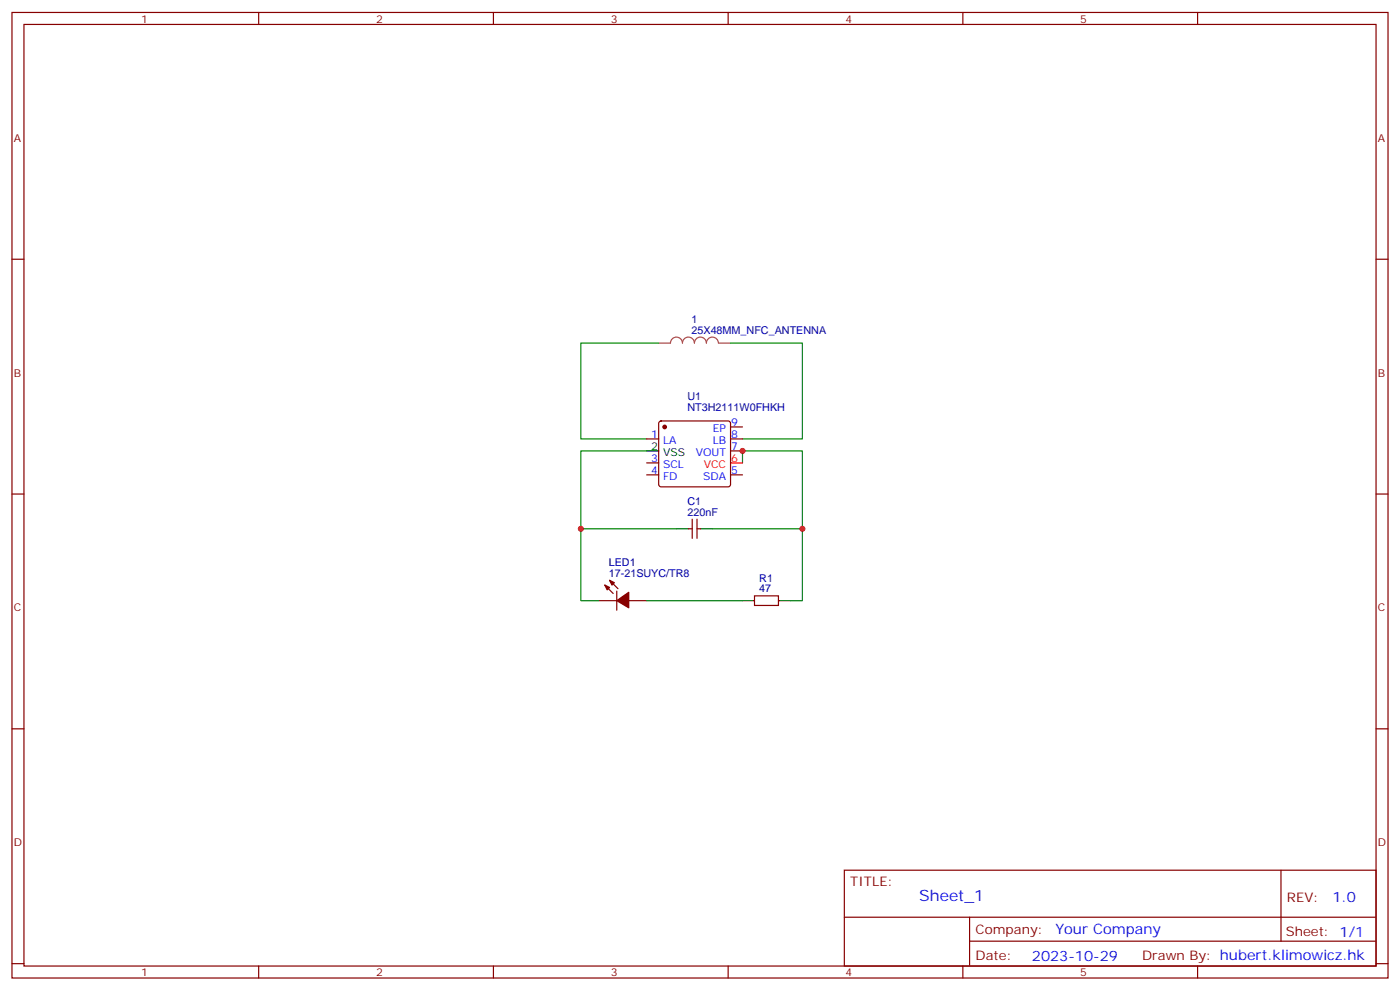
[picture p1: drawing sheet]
<svg xmlns="http://www.w3.org/2000/svg" width="412mm" height="292mm" viewBox="0 0 412 292" stroke-linecap="round" stroke-linejoin="round" font-family="sans-serif">
<g fill="none" stroke="#870000" stroke-width=".35">
<path d="M3.5 3.7h405.4v284.3h-405.4zM7.1 7.2h398.2v277.3h-398.2zM76.2 3.7v3.5M145.3 3.7v3.5M214.5 3.7v3.5M283.6 3.7v3.5M352.8 3.7v3.5M3.5 76.3h3.6M405.3 76.3h3.6M190.5 129.3h3.5M190.5 139.8h3.5M190.5 136.3h3.5"/>
<path d="M194.3 124.2l.4-.2h19.8l.5 .2 .2 .5v18l-.2 .5-.5 .2h-19.8l-.5-.3-.2-.4v-18zM215.2 125.7h3.5M215.2 129.3h3.5M215.2 132.8h3.5M215.2 139.8h3.5M3.5 145.5h3.6M202.8 155.7h1.1M203.9 152.9v5.6M205.3 152.9v5.6M205.3 155.7h1.1M405.3 145.5h3.6M176.4 176.9h5.3"/>
<path d="M178.2 172.3l2.4 2.5M179.6 170.9l2.4 2.5M181.7 174.1v5.6M185.2 176.9h5.3M222.2 175.5h7.1v2.8h-7.1zM3.5 214.6h3.6M405.3 214.6h3.6M248.7 256.3h156.6v28.2h-156.6zM377.3 256.3v20.9M248.7 270.1h156.5M285.6 277.2h119.6M285.6 270.1v14.1"/>
<path d="M3.5 283.8h3.6M76.2 284.5v3.5M145.3 284.5v3.5M214.5 284.5v3.5M283.6 284.5v3.5M352.8 284.5v3.5M405.3 283.8h3.6"/>
</g>
<g fill="#870000" stroke="#870000" stroke-width=".35">
<path d="M178.2 172.3l1.4 .7-.7 .7z"/>
<path d="M179.6 170.9l1.4 .7-.7 .7z"/>
<path d="M181.7 176.9l3.5-2.5v4.6z"/>
<circle cx="195.8" cy="125.7" r=".53"/>
</g>
<path d="M190.5 132.8h3.5M199.3 155.7h3.5M206.4 155.7h3.5M218.7 176.9h3.5M229.3 176.9h3.5" fill="none" stroke="#000" stroke-width=".35"/>
<path d="M194 101h3.5a1.76 1.76 0 0 1 1.8-1.7 1.76 1.76 0 0 1 1.7 1.7 1.76 1.76 0 0 1 1.8-1.7 1.76 1.76 0 0 1 1.8 1.7 1.76 1.76 0 0 1 1.7-1.7 1.76 1.76 0 0 1 1.8 1.7 1.76 1.76 0 0 1 1.7-1.7 1.76 1.76 0 0 1 1.8 1.7M211.7 101h3.5" fill="none" stroke="#a64a4a" stroke-width=".35"/>
<path d="M194 101h-22.9v28.3h19.4M215.2 101h21.2v28.3h-17.7M190.5 132.8h-19.4v22.9M218.7 136.3v-3.5h17.7v44.1h-3.6M199.3 155.7h-28.2v21.2h5.3M209.9 155.7h26.5M190.5 176.9h28.2" fill="none" stroke="#008700" stroke-width=".35"/>
<path d="M215.2 136.3h3.5" fill="none" stroke="#f00" stroke-width=".35"/>
<g fill="#c00">
<circle cx="236.4" cy="155.7" r=".88"/>
<circle cx="171.1" cy="155.7" r=".88"/>
<circle cx="218.7" cy="132.8" r=".88"/>
</g>
<text font-size="4.6" fill="#00f" x="270.8" y="265.3">Sheet_1</text>
<g font-size="4.2" fill="#00f">
<text x="392.5" y="265.5">1.0</text>
<text x="310.9" y="275.1">Your Company</text>
<text x="304" y="282.9">2023-10-29</text>
</g>
<g font-size="3.9" fill="#800">
<text x="250.5" y="260.8">TITLE:</text>
<text x="379.1" y="265.5">REV:</text>
<text x="287.4" y="275">Company:</text>
<text x="378.7" y="275.7">Sheet: 1/1</text>
<text x="287.4" y="282.7">Date:</text>
<text x="336.4" y="282.8">Drawn By: hubert.klimowicz.hk</text>
</g>
<g font-size="3.2" fill="#800">
<text x="41.6" y="6.7">1</text>
<text x="110.8" y="6.7">2</text>
<text x="179.9" y="6.7">3</text>
<text x="249.1" y="6.7">4</text>
<text x="318.2" y="6.7">5</text>
<text x="4.1" y="41.8">A</text>
<text x="405.9" y="41.8">A</text>
<text x="4.1" y="110.9">B</text>
<text x="405.9" y="110.9">B</text>
<text x="4.1" y="180.1">C</text>
<text x="405.9" y="180.1">C</text>
<text x="4.1" y="249.2">D</text>
<text x="405.9" y="249.2">D</text>
<text x="41.6" y="287.5">1</text>
<text x="110.8" y="287.5">2</text>
<text x="179.9" y="287.5">3</text>
<text x="249.1" y="287.5">4</text>
<text x="318.2" y="287.5">5</text>
</g>
<g font-size="3.2" fill="#000080">
<text x="203.7" y="95.1">1</text>
<text x="203.7" y="98.2">25X48MM_NFC_ANTENNA</text>
<text x="202.5" y="117.8">U1</text>
<text x="202.5" y="121">NT3H2111W0FHKH</text>
<text x="202.5" y="148.8">C1</text>
<text x="202.5" y="151.8">220nF</text>
<text x="179.3" y="166.8">LED1</text>
<text x="179.3" y="169.8">17-21SUYC/TR8</text>
<text x="223.7" y="171.3">R1</text>
<text x="223.7" y="174.4">47</text>
</g>
<g font-size="3.2" fill="#00f">
<text x="215.4" y="125.4">9</text>
<text x="191.8" y="128.9">1</text>
<text x="195.3" y="130.7">LA</text>
<text x="209.9" y="130.7">LB</text>
<text x="210" y="127.1">EP</text>
<text x="215.4" y="128.9">8</text>
<text x="191.8" y="136">3</text>
<text x="195.3" y="137.7">SCL</text>
<text x="204.9" y="134.2">VOUT</text>
<text x="215.4" y="132.4">7</text>
<text x="191.8" y="139.5">4</text>
<text x="195.3" y="141.3">FD</text>
<text x="207.1" y="141.3">SDA</text>
<text x="215.4" y="139.5">5</text>
</g>
<g font-size="3.2">
<text x="191.8" y="132.4">2</text>
<text x="195.3" y="134.2">VSS</text>
</g>
<g font-size="3.2" fill="#f00">
<text x="207.3" y="137.7">VCC</text>
<text x="215.4" y="136">6</text>
</g>
</svg>
